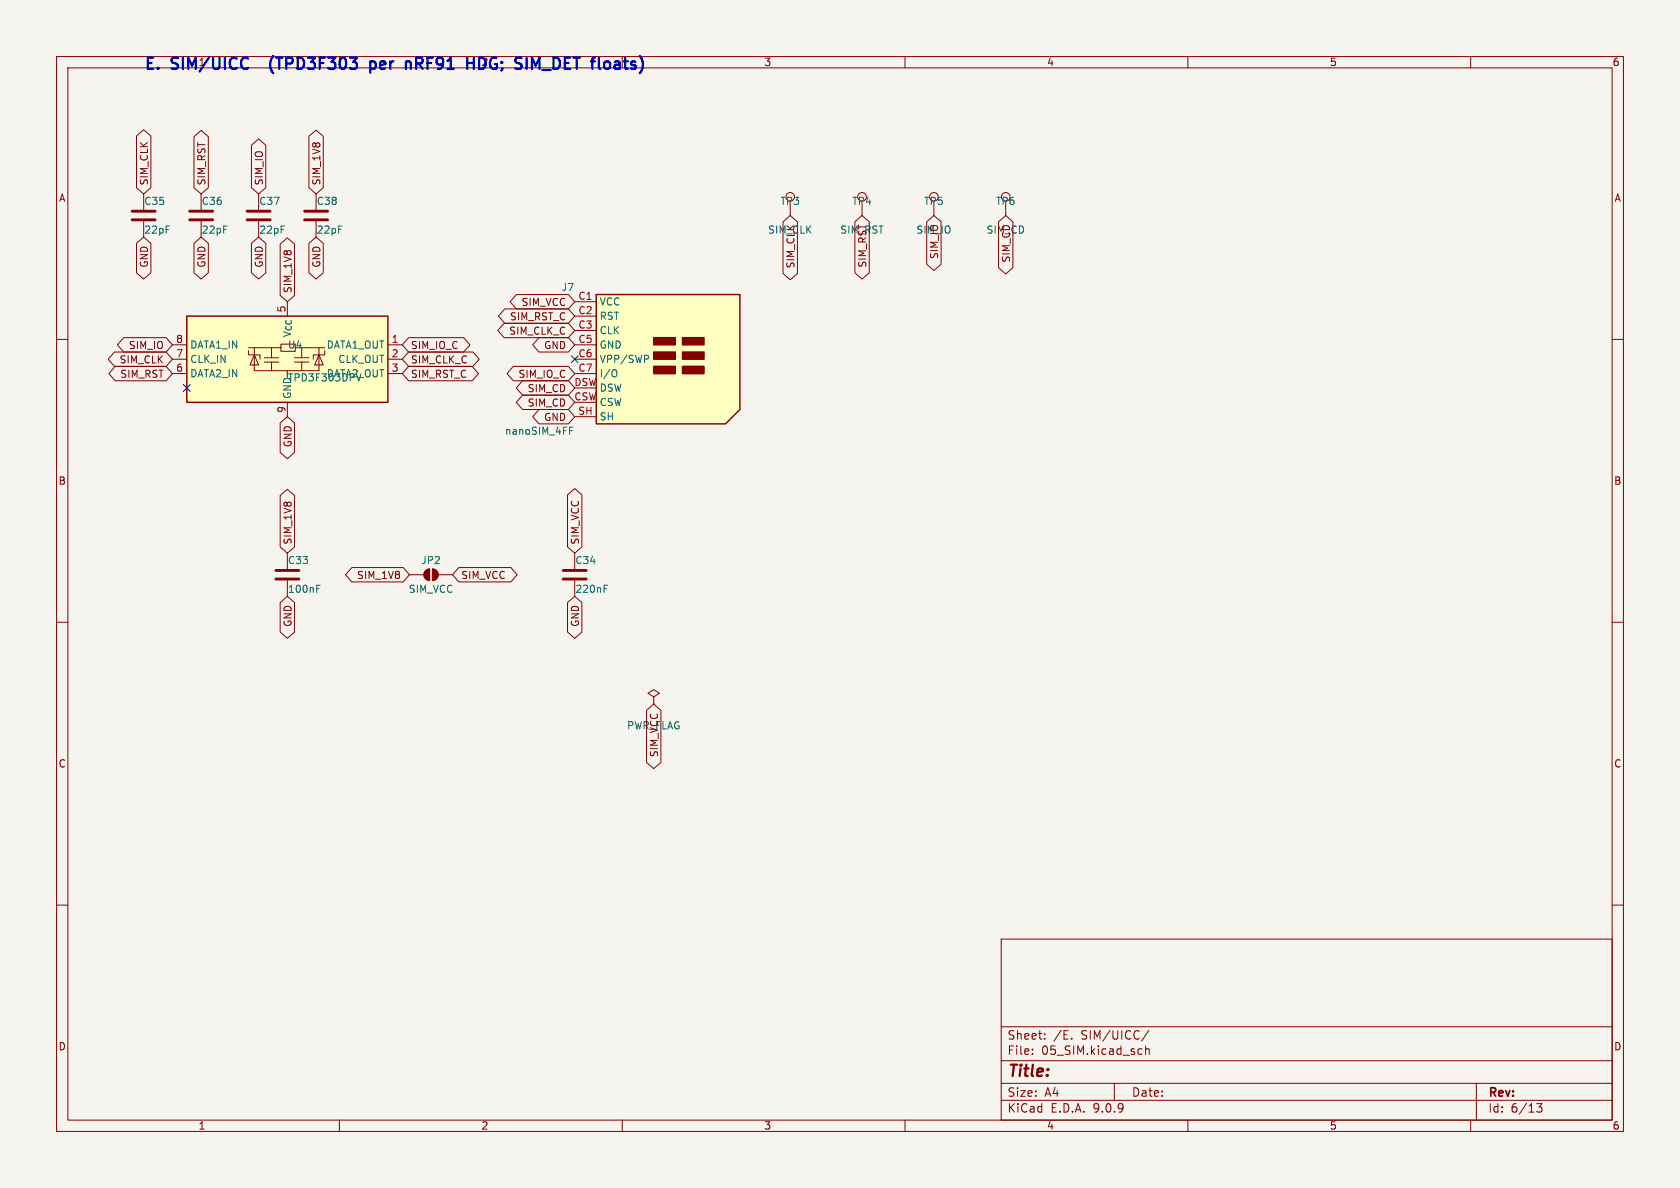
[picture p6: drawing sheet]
<svg xmlns="http://www.w3.org/2000/svg" width="297mm" height="210mm" viewBox="0 0 297 210" stroke-linecap="round" stroke-linejoin="round" font-family="sans-serif">
<path d="M0 0h297v210h-297z" fill="#f5f4ef" stroke="#f5f4ef" stroke-width=".18"/>
<g fill="none" stroke="#840000" stroke-width=".18">
<path d="M10 10h277v190h-277zM12 12h273v186h-273zM160 10v2M210 10v2M260 10v2M25.4 34.3v2.8M25.4 39.1v2.8M10 60h2M285 60h2M10 110h2M285 110h2M10 160h2"/>
<path d="M177 166h108v32h-108zM285 160h2M60 198v2M110 198v2M160 198v2M177 194.5h108M177 191.5h108M177 187.5h108M177 181.5h108M182.5 186.3v.1M182.5 185.5v.1M184.7 183.6v.1"/>
<path d="M184.7 182.8v.1M189.5 183.6v.1M197 191.5v3M201.7 185.4l.2 .1M201.9 186.3l-.2 .1M202.5 184.9v1.5M202.5 185.5l.2-.1 .4 .1 .1 .9M203.1 182.1l-1.3 2M210 198v2M260 198v2M261 191.5v6.5M271.7 195.1h.9l-.5 .6 .4 .1v.7l-.2 .1-.6-.1"/>
</g>
<path d="M23.4 37.3h4M23.4 38.9h4" fill="none" stroke="#840000" stroke-width=".51"/>
<path d="M105.4 52.1h25.4v20.3l-2.5 2.5h-22.9z" fill="#ffffc2"/>
<path d="M105.4 52.1h25.4v20.3l-2.5 2.5h-22.9z" fill="none" stroke="#840000" stroke-width=".25"/>
<g fill="#840000" stroke="#840000" stroke-width=".25">
<path d="M115.6 59.7h3.8v1.3h-3.8z"/>
<path d="M115.6 62.2h3.8v1.3h-3.8z"/>
<path d="M115.6 64.8h3.8v1.2h-3.8z"/>
<path d="M120.6 59.7h3.9v1.3h-3.9z"/>
<path d="M120.6 62.2h3.9v1.3h-3.9z"/>
<path d="M120.6 64.8h3.9v1.2h-3.9z"/>
</g>
<g fill="none" stroke="#840000" stroke-width=".18">
<path d="M35.6 34.3v2.8M35.6 39.1v2.8M45.7 34.3v2.8M45.7 39.1v2.8M55.9 34.3v2.8M55.9 39.1v2.8M139.7 35.6v2.5M152.4 35.6v2.5M165.1 35.6v2.5M177.8 35.6v2.5M101.6 53.3h3.8M101.6 55.9h3.8"/>
<path d="M101.6 58.4h3.8M101.6 61h3.8M101.6 63.5h3.8M101.6 66h3.8M101.6 68.6h3.8M101.6 71.1h3.8M101.6 73.7h3.8M115.6 123.2l1-.6-1-.7-1 .7 1 .6v1.3M115.6 124.5h.1"/>
<circle cx="139.7" cy="34.8" r=".76"/>
<circle cx="152.4" cy="34.8" r=".76"/>
<circle cx="165.1" cy="34.8" r=".76"/>
<circle cx="177.8" cy="34.8" r=".76"/>
</g>
<path d="M100.7 76.1h.4M100.7 75.5h.6M108.7 65.3l.2 .1a.81 .81 0 0 1-.2 1.2M114.4 62.8l.3 .3-.1 .3-.2 .1" fill="none" stroke="#006464" stroke-width=".18"/>
<path d="M33.5 37.3h4.1M33.5 38.9h4.1M43.7 37.3h4.1M43.7 38.9h4.1M53.8 37.3h4.1M53.8 38.9h4.1" fill="none" stroke="#840000" stroke-width=".51"/>
<path d="M33 55.9h35.6v15.2h-35.6z" fill="#ffffc2"/>
<path d="M33 55.9h35.6v15.2h-35.6z" fill="none" stroke="#840000" stroke-width=".25"/>
<g fill="none" stroke="#840000" stroke-width=".18">
<path d="M24.1 24l1.3-1.1 1.3 1.1v9.2l-1.3 1.1-1.3-1.1zM34.3 24.2l1.3-1.1 1.2 1.1v9l-1.2 1.1-1.3-1.1zM44.4 25.7l1.3-1.1 1.3 1.1v7.5l-1.3 1.1-1.3-1.1zM54.6 24.1l1.3-1.1 1.3 1.1v9.1l-1.3 1.1-1.3-1.1zM138.4 39.2l1.3-1.1 1.3 1.1v9.1l-1.3 1.2-1.3-1.2zM151.1 39.2l1.3-1.1 1.3 1.1v9l-1.3 1.1-1.3-1.1zM163.8 39.2l1.3-1.1 1.3 1.1v7.5l-1.3 1.1-1.3-1.1zM176.5 39.2l1.3-1.1 1.3 1.1v8.1l-1.3 1.1-1.3-1.1zM21.9 59.7h7.5l1.1 1.3-1.1 1.2h-7.5l-1.1-1.2zM24.1 43l1.3-1.1 1.3 1.1v5.2l-1.3 1.1-1.3-1.1zM34.3 43l1.3-1.1 1.2 1.1v5.2l-1.2 1.1-1.3-1.1zM44.4 43l1.3-1.1 1.3 1.1v5.2l-1.3 1.1-1.3-1.1z"/>
<path d="M49.5 43.2l1.3-1.2 1.3 1.2v9l-1.3 1.1-1.3-1.1zM54.6 43l1.3-1.1 1.3 1.1v5.2l-1.3 1.1-1.3-1.1zM72.2 59.7h9.8l1.1 1.3-1.1 1.2h-9.8l-1.1-1.2zM89.1 57.1h11.4l1.1 1.3-1.1 1.3h-11.4l-1.1-1.3zM89.2 54.6h11.3l1.1 1.3-1.1 1.3h-11.3l-1.1-1.3zM91.3 52.1h9.2l1.1 1.2-1.1 1.3h-9.2l-1.1-1.3zM95.3 59.7h5.2l1.1 1.3-1.1 1.2h-5.2l-1.1-1.2zM20.2 62.2h9.2l1.1 1.3-1.1 1.3h-9.2l-1.1-1.3zM20.4 64.8h9l1.1 1.2-1.1 1.3h-9l-1.2-1.3zM30.5 61h2.5M30.5 63.5h2.5M30.5 66h2.5"/>
<path d="M43.9 62v.7h2.1v.8M43.9 61.5h5.8M45 61.5v4h11.4v-4M45 62.7l.7 1.8h-1.5zM46.7 64h2.6M46.7 63.2h2.6M48 61.5v1.7M48 64v1.5M49.5 74.8l1.3-1.1 1.3 1.1v5.2l-1.3 1.1-1.3-1.1zM49.7 60.8h2.5v1.3h-2.5zM50.8 65.5v1.2M50.8 71.1v2.6"/>
<path d="M52.1 64h2.5M52.1 63.2h2.5M52.2 61.5h5.2M53.3 61.5v1.7M53.3 64v1.5M56.4 62.7l.7 1.8h-1.5zM57.4 62v.7h-2v.8M68.6 61h2.5M68.6 63.5h2.5M68.6 66h2.5M72.2 62.2h11.4l1.1 1.3-1.1 1.3h-11.4l-1.1-1.3zM72.2 64.8h11.3l1.1 1.2-1.1 1.3h-11.3l-1.1-1.3z"/>
<path d="M90.7 64.8h9.8l1.1 1.2-1.1 1.3h-9.8l-1.1-1.3zM92.4 69.8h8.1l1.1 1.3-1.1 1.3h-8.1l-1.1-1.3zM92.4 67.3h8.1l1.1 1.3-1.1 1.3h-8.1l-1.1-1.3zM95.3 72.4h5.2l1.1 1.3-1.1 1.2h-5.2l-1.1-1.2zM49.5 87.6l1.3-1.1 1.3 1.1v9.1l-1.3 1.1-1.3-1.1zM50.8 97.8v2.8M100.3 87.5l1.3-1.1 1.3 1.1v9.2l-1.3 1.1-1.3-1.1zM101.6 97.8v2.8M49.5 106.5l1.3-1.1 1.3 1.1v5.2l-1.3 1.1-1.3-1.1zM50.8 102.6v2.8M62.2 100.3h9.1l1.1 1.3-1.1 1.3h-9.1l-1.1-1.3zM72.4 101.6h2.5"/>
<path d="M75.2 100.9l.7-.3v2a1.02 1.02 0 0 1-.9-.6 1.02 1.02 0 0 1 .2-1.1zM76.5 100.6a1.02 1.02 0 0 1 1 1 1.02 1.02 0 0 1-1 1zM77.5 101.6h2.5M81.1 100.3h9.2l1.1 1.3-1.1 1.3h-9.2l-1.1-1.3zM100.3 106.5l1.3-1.1 1.3 1.1v5.2l-1.3 1.1-1.3-1.1zM101.6 102.6v2.8M114.3 125.6l1.3-1.1 1.2 1.1v9.2l-1.2 1.1-1.3-1.1z"/>
</g>
<g fill="#840000" stroke="#840000" stroke-width=".18">
<path d="M75.2 100.9l.7-.3v2a1.02 1.02 0 0 1-.9-.6 1.02 1.02 0 0 1 .2-1.1z"/>
<path d="M76.5 100.6a1.02 1.02 0 0 1 1 1 1.02 1.02 0 0 1-1 1z"/>
</g>
<path d="M48.8 100.8h4M48.8 102.4h4M99.6 100.8h4M99.6 102.4h4" fill="none" stroke="#840000" stroke-width=".51"/>
<path d="M56 104.1h.4M56 103.4h.6M106.8 104.1h.4M106.8 103.4h.6" fill="none" stroke="#006464" stroke-width=".18"/>
<path d="M32.4 68l1.2 1.2M33.6 68l-1.2 1.2M101 62.9l1.2 1.2M102.2 62.9l-1.2 1.2" fill="none" stroke="#000084" stroke-width=".18"/>
<path d="M48.3 9.9a2.29 2.29 0 0 0 0 3M65.5 10.9v2M65.5 10.9h.5l.4 .3v.6l-.2 .3-.2 .1-.5-.1M73.6 11.2h.7M74 11.2l.7 1M74.3 10.2h-.7v2M94 10.2l.7 1.4 .7-1.4M108.9 10.9h.6M109.6 12.1l-.7 .1M109.6 11.3l-.7 .1" fill="none" stroke="#0000c2" stroke-width=".4"/>
<g font-size="2.8" fill="#0000c2">
<text x="25.4" y="12.5">E.</text>
<text x="30.5" y="12.5">SIM/UICC</text>
<text x="49.4" y="12.5">(TPD3F303</text>
<text x="67.9" y="12.5">per</text>
<text x="75" y="12.5">nRF91</text>
<text x="86.7" y="12.5">HDG;</text>
<text x="96" y="12.5">SIM_DET</text>
<text x="110.4" y="12.5">floats)</text>
</g>
<text font-size="2.8" fill="#840000" x="178" y="190.9">Title:</text>
<g font-size="2.1" fill="#840000">
<text x="178" y="184">Sheet:</text>
<text x="186.2" y="184">/E.</text>
<text x="191.2" y="184">SIM/UICC/</text>
<text x="178" y="186.7">File:</text>
<text x="184.1" y="186.7">05_SIM.kicad_sch</text>
<text x="178" y="196.9">KiCad</text>
<text x="178" y="194.1">Size:</text>
<text x="184.7" y="194.1">A4</text>
<text x="185.7" y="196.9">E.D.A.</text>
<text x="193.3" y="196.9">9.0.9</text>
<text x="200" y="194.1">Date:</text>
<text x="263" y="194.3">Rev:</text>
<text x="263" y="196.9">Id:</text>
<text x="267.1" y="196.9">6/13</text>
</g>
<g font-size="1.8" fill="#0000c2">
<text x="35" y="11.9">1</text>
<text x="85" y="11.9">2</text>
</g>
<g font-size="1.8" fill="#840000">
<text x="135" y="11.9">3</text>
<text x="185" y="11.9">4</text>
<text x="235" y="11.9">5</text>
<text x="285" y="11.9">6</text>
<text x="10.3" y="35.9">A</text>
<text x="26.4" y="32.9" transform="rotate(-90 26.4 32.9)">SIM_CLK</text>
<text x="36.5" y="32.9" transform="rotate(-90 36.5 32.9)">SIM_RST</text>
<text x="46.7" y="32.9" transform="rotate(-90 46.7 32.9)">SIM_IO</text>
<text x="56.8" y="32.9" transform="rotate(-90 56.8 32.9)">SIM_1V8</text>
<text x="285.3" y="35.9">A</text>
<text x="174.3" y="41.5">SIM_CD</text>
<text x="26.4" y="47.4" transform="rotate(-90 26.4 47.4)">GND</text>
<text x="36.5" y="47.4" transform="rotate(-90 36.5 47.4)">GND</text>
<text x="46.7" y="47.4" transform="rotate(-90 46.7 47.4)">GND</text>
<text x="56.8" y="47.4" transform="rotate(-90 56.8 47.4)">GND</text>
<text x="140.7" y="47.5" transform="rotate(-90 140.7 47.5)">SIM_CLK</text>
<text x="153.4" y="47.4" transform="rotate(-90 153.4 47.4)">SIM_RST</text>
<text x="166.1" y="45.9" transform="rotate(-90 166.1 45.9)">SIM_IO</text>
<text x="178.8" y="46.5" transform="rotate(-90 178.8 46.5)">SIM_CD</text>
<text x="51.8" y="51.9" transform="rotate(-90 51.8 51.9)">SIM_1V8</text>
<text x="89.9" y="59.4">SIM_CLK_C</text>
<text x="90.1" y="56.8">SIM_RST_C</text>
<text x="92.1" y="54.3">SIM_VCC</text>
<text x="21" y="64.5">SIM_CLK</text>
<text x="22.7" y="61.9">SIM_IO</text>
<text x="72.5" y="61.9">SIM_IO_C</text>
<text x="72.5" y="64.5">SIM_CLK_C</text>
<text x="96.1" y="61.9">GND</text>
<text x="21.2" y="67">SIM_RST</text>
<text x="72.5" y="67">SIM_RST_C</text>
<text x="91.6" y="67">SIM_IO_C</text>
<text x="93.2" y="69.5">SIM_CD</text>
<text x="93.2" y="72.1">SIM_CD</text>
<text x="96.1" y="74.6">GND</text>
<text x="51.8" y="79.2" transform="rotate(-90 51.8 79.2)">GND</text>
<text x="10.3" y="85.9">B</text>
<text x="285.3" y="85.9">B</text>
<text x="51.8" y="96.4" transform="rotate(-90 51.8 96.4)">SIM_1V8</text>
<text x="102.6" y="96.4" transform="rotate(-90 102.6 96.4)">SIM_VCC</text>
<text x="63" y="102.6">SIM_1V8</text>
<text x="81.4" y="102.6">SIM_VCC</text>
<text x="51.8" y="110.9" transform="rotate(-90 51.8 110.9)">GND</text>
<text x="102.6" y="110.9" transform="rotate(-90 102.6 110.9)">GND</text>
<text x="10.3" y="135.9">C</text>
<text x="116.5" y="134" transform="rotate(-90 116.5 134)">SIM_VCC</text>
<text x="285.3" y="135.9">C</text>
<text x="10.3" y="185.9">D</text>
<text x="285.3" y="185.9">D</text>
<text x="35" y="199.9">1</text>
<text x="85" y="199.9">2</text>
<text x="135" y="199.9">3</text>
<text x="185" y="199.9">4</text>
<text x="235" y="199.9">5</text>
<text x="285" y="199.9">6</text>
</g>
<g font-size="1.8" fill="#006464">
<text x="25.4" y="36.4">C35</text>
<text x="25.4" y="41.5">22pF</text>
<text x="35.6" y="36.4">C36</text>
<text x="35.6" y="41.5">22pF</text>
<text x="45.7" y="36.4">C37</text>
<text x="45.7" y="41.5">22pF</text>
<text x="55.9" y="36.4">C38</text>
<text x="55.9" y="41.5">22pF</text>
<text x="135.7" y="41.5">SIM_CLK</text>
<text x="137.9" y="36.4">TP3</text>
<text x="148.5" y="41.5">SIM_RST</text>
<text x="150.6" y="36.4">TP4</text>
<text x="161.9" y="41.5">SIM_IO</text>
<text x="163.3" y="36.4">TP5</text>
<text x="176" y="36.4">TP6</text>
<text x="99.2" y="51.7">J7</text>
<text x="51.7" y="59.8" transform="rotate(-90 51.7 59.8)">V_{CC}</text>
<text x="105.9" y="54.2">VCC</text>
<text x="105.9" y="56.7">RST</text>
<text x="105.9" y="59.3">CLK</text>
<text x="33.5" y="61.8">DATA1_IN</text>
<text x="33.5" y="64.4">CLK_IN</text>
<text x="50.8" y="61.8">U4</text>
<text x="57.6" y="61.8">DATA1_OUT</text>
<text x="59.7" y="64.4">CLK_OUT</text>
<text x="105.9" y="61.8">GND</text>
<text x="105.9" y="64.4">VPP/SWP</text>
<text x="33.5" y="66.9">DATA2_IN</text>
<text x="50.8" y="67.6">TPD3F303DPV</text>
<text x="51.7" y="70.6" transform="rotate(-90 51.7 70.6)">GND</text>
<text x="57.6" y="66.9">DATA2_OUT</text>
<text x="105.9" y="66.9">I/O</text>
<text x="105.9" y="69.4">DSW</text>
<text x="105.9" y="72">CSW</text>
<text x="89.2" y="77.1">nanoSIM_4FF</text>
<text x="105.9" y="74.5">SH</text>
<text x="50.8" y="99.9">C33</text>
<text x="74.4" y="99.9">JP2</text>
<text x="101.6" y="99.9">C34</text>
<text x="50.8" y="105">100nF</text>
<text x="72.2" y="105">SIM_VCC</text>
<text x="101.6" y="105">220nF</text>
<text x="110.8" y="129.1">PWR_FLAG</text>
</g>
<g font-size="1.8" fill="#a90000">
<text x="102.2" y="53.1">C1</text>
<text x="50.5" y="55.3" transform="rotate(-90 50.5 55.3)">5</text>
<text x="102.2" y="55.6">C2</text>
<text x="102.2" y="58.2">C3</text>
<text x="31" y="60.7">8</text>
<text x="31" y="63.2">7</text>
<text x="31" y="65.8">6</text>
<text x="69.1" y="60.7">1</text>
<text x="69.1" y="63.2">2</text>
<text x="69.1" y="65.8">3</text>
<text x="102.2" y="60.7">C5</text>
<text x="102.2" y="63.2">C6</text>
<text x="102.2" y="65.8">C7</text>
<text x="101.4" y="68.3">DSW</text>
<text x="101.4" y="70.9">CSW</text>
<text x="50.5" y="73.1" transform="rotate(-90 50.5 73.1)">9</text>
<text x="102.1" y="73.4">SH</text>
</g>
</svg>
